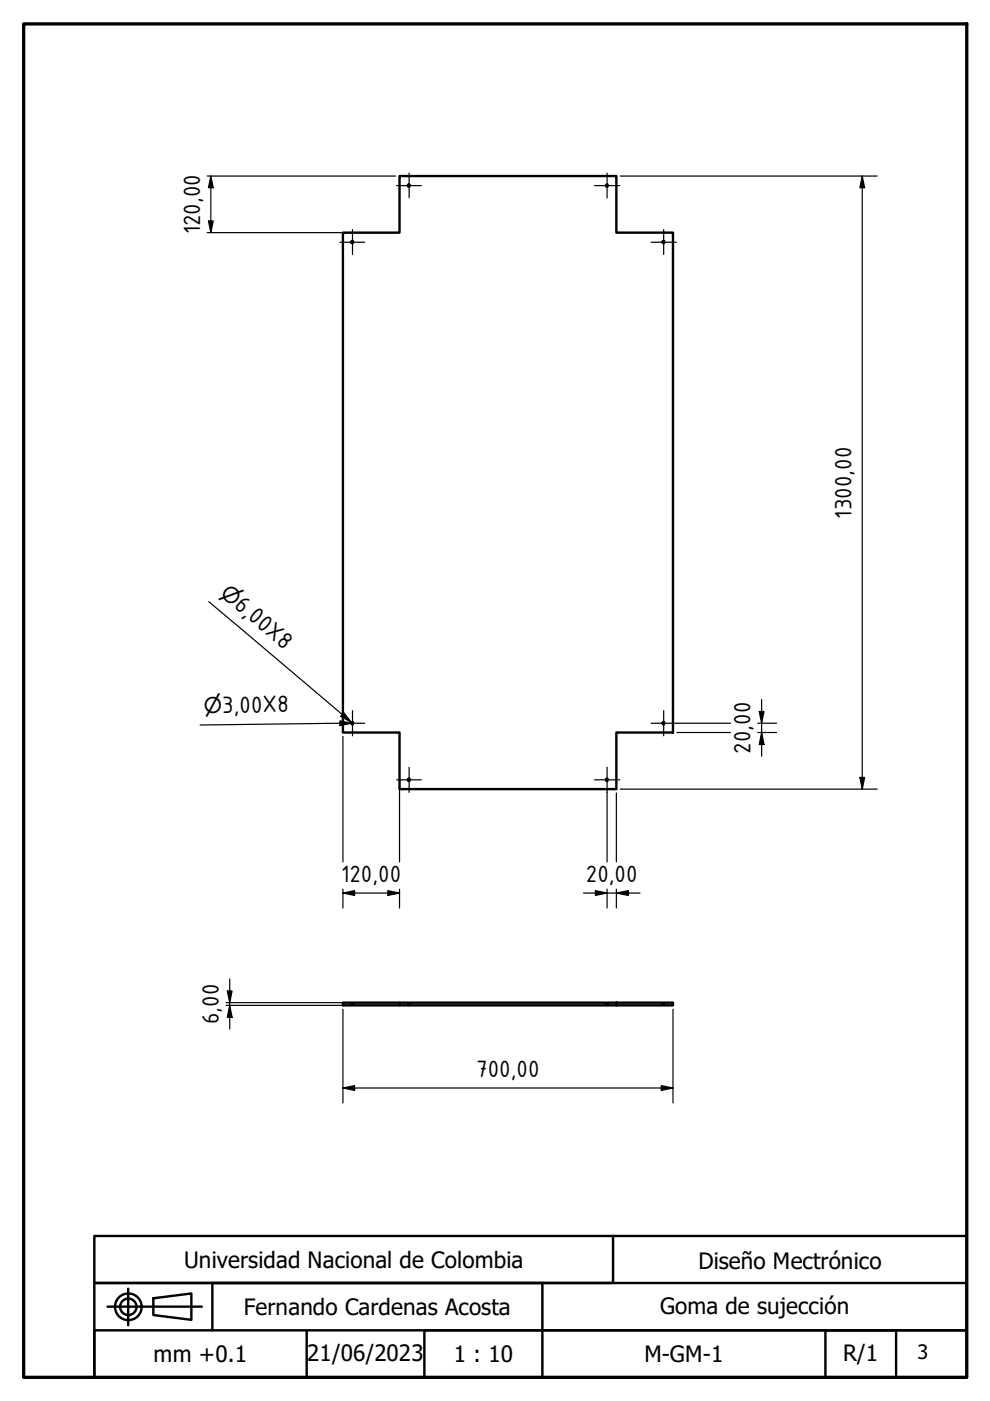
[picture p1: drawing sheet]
<svg xmlns="http://www.w3.org/2000/svg" width="210mm" height="297mm" viewBox="0 0 210 297" stroke-linecap="round" stroke-linejoin="round" font-family="sans-serif">
<!-- layer: Hidden (ISO) -->
<g fill="none" stroke="#000" stroke-width=".38">
<path d="M86.9 39.1a.29 .29 0 0 0-.5 .3 .29 .29 0 0 0 .5 .2M128.8 39.1a.29 .29 0 0 0-.4 .3 .29 .29 0 0 0 .4 .2M74.9 51a.31 .31 0 0 0-.5 .3 .31 .31 0 0 0 .5 .3M140.8 51a.31 .31 0 0 0-.4 .3 .31 .31 0 0 0 .4 .3M74.9 153.1a.29 .29 0 0 0-.5 .2 .29 .29 0 0 0 .5 .3M140.8 153.1a.29 .29 0 0 0-.4 .2 .29 .29 0 0 0 .4 .3M86.9 165.1a.29 .29 0 0 0-.5 .2 .29 .29 0 0 0 .5 .3M128.8 165.1a.29 .29 0 0 0-.4 .2 .29 .29 0 0 0 .4 .3M74.4 212.8l.2 .1M74.4 212.6h.1M74.5 212.9v.1M74.5 213.1v.1"/>
<path d="M74.9 212.9v.1M74.9 213.1v.1M75 212.8l-.2 .1M75 212.6h.1M86.4 212.8l.2 .1M86.4 212.6h.1M86.6 212.9v.1M86.6 213.1v.1M86.9 212.9v.1M86.9 213.1v.1M87 212.8l-.2 .1M87 212.6h.1"/>
<path d="M128.4 212.8l.2 .2M128.4 212.6h.1M128.5 212.9v.1M128.5 213.1v.1M128.6 213.1v.1M128.8 213.1v.1M128.9 212.9v.1M128.9 213.1v.1M129 212.8l-.2 .2M129 212.6h.1M140.4 212.8l.2 .2M140.4 212.6h.1"/>
<path d="M140.5 212.9v.1M140.5 213.1v.1M140.6 213.1v.1M140.8 213.1v.1M140.9 212.9v.1M140.9 213.1v.1M141 212.8l-.2 .2M141 212.6h.1"/>
</g>
<!-- layer: Visible (ISO) -->
<g fill="none" stroke="#000" stroke-width=".51">
<path d="M84.7 37.3h46v12h12v106h-12v12h-46v-12h-12v-106h12zM84.7 212.6h-12v.6h12v-.6h46M84.7 213.2h46M130.7 212.6h12v.6h-12z"/>
<circle cx="86.7" cy="39.3" r=".16"/>
<circle cx="128.7" cy="39.3" r=".16"/>
<circle cx="74.7" cy="51.3" r=".16"/>
<circle cx="140.7" cy="51.3" r=".16"/>
<circle cx="74.7" cy="153.3" r=".16"/>
<circle cx="140.7" cy="153.3" r=".16"/>
<circle cx="86.7" cy="165.3" r=".16"/>
<circle cx="128.7" cy="165.3" r=".16"/>
</g>
<!-- layer: Visible Narrow (ISO) -->
<path d="M86.6 39.4l.2-.2-.1 .3M128.5 39.4l.3-.2-.1 .3M74.6 51.4l.2-.2-.1 .3M140.5 51.4l.3-.2-.1 .3M74.6 153.3l.2-.1-.1 .3M140.5 153.3l.3-.1-.1 .3M86.6 165.3l.2-.1-.1 .3M128.5 165.3l.3-.1-.1 .3" fill="none" stroke="#000" stroke-width=".38"/>
<!-- layer: Border (ISO) -->
<path d="M5 5.1h200v286.9h-200z" fill="none" stroke="#000" stroke-width=".7"/>
<!-- layer: Title (ISO) -->
<g fill="none" stroke="#000" stroke-width=".51">
<path d="M20 262.1h185v29.9h-185zM22.8 277h20M27.2 273.2v7.8M32.5 275.3l8.1-1.1v5.6l-8.1-1zM130 262.1v9.9h-110h185v10.1h-185v9.9M45 282.1v-10.1h70v10.1h90M65 282.1v9.9h25v-9.9h25v9.9h60v-9.9h15v9.9h15"/>
<circle cx="27.2" cy="277.1" r="2.83"/>
<circle cx="27.2" cy="277.1" r="1.75"/>
</g>
<!-- layer: Dimension (ISO) -->
<g fill="none" stroke="#000" stroke-width=".25">
<path d="M43.9 37.3h40M44.7 37.3l.5 2.5h-1zM44.7 37.3v12M131.5 37.3h54.5M182.8 37.3l.5 2.5h-1zM182.8 37.3v130M43.9 49.3h30.7M44.2 46.8h1l-.5 2.5zM74.8 49.3h9.1M44.3 127.6l30.2 25.5M72.1 152.8l2.4 .5-2.4 .5zM72.7 156.1v26.6"/>
<path d="M72.9 151.1l1.6 2-2.2-1.2zM74.5 153.3l-32.1 .4M84.7 156.1v9.1M143.4 153.3h11.5M143.5 155.3h11.4M160.7 153.3h4M160.7 155.3h4M161 150.9h1l-.5 2.4zM161.5 155.3l.5 2.5h-1zM161.5 148.3v12M84.7 165.4v17.3M128.7 168v14.7"/>
<path d="M130.7 168.1v14.6M131.5 167.3h54.5M182.3 164.8h1l-.5 2.5zM72.7 189.3l2.5-.5v1.1zM72.7 188.5v4M72.7 189.3h12M82.2 188.8l2.5 .5-2.5 .6zM84.7 188.5v4M123.7 189.3h12M126.2 188.8l2.5 .5-2.5 .6zM128.7 188.5v4M130.7 189.3l2.5-.5v1.1z"/>
<path d="M130.7 188.5v4M47.9 213.2h94M47.9 212.6h94M48.2 210.1h1l-.5 2.5zM48.7 213.2l.5 2.5h-1zM48.7 207.6v10.6M72.7 214v19.9M142.7 214v19.9M72.7 230.7l2.5-.5v1zM72.7 230.7h70M140.2 230.2l2.5 .5-2.5 .5z"/>
</g>
<g fill="#000">
<path d="M44.7 37.3l.5 2.5h-1z" fill-rule="evenodd"/>
<path d="M182.8 37.3l.5 2.5h-1z" fill-rule="evenodd"/>
<path d="M44.2 46.8h1l-.5 2.5z" fill-rule="evenodd"/>
<path d="M72.1 152.8l2.4 .5-2.4 .5z" fill-rule="evenodd"/>
<path d="M72.9 151.1l1.6 2-2.2-1.2z" fill-rule="evenodd"/>
<path d="M161 150.9h1l-.5 2.4z" fill-rule="evenodd"/>
<path d="M161.5 155.3l.5 2.5h-1z" fill-rule="evenodd"/>
<path d="M182.3 164.8h1l-.5 2.5z" fill-rule="evenodd"/>
<path d="M72.7 189.3l2.5-.5v1.1z" fill-rule="evenodd"/>
<path d="M82.2 188.8l2.5 .5-2.5 .6z" fill-rule="evenodd"/>
<path d="M126.2 188.8l2.5 .5-2.5 .6z" fill-rule="evenodd"/>
<path d="M130.7 189.3l2.5-.5v1.1z" fill-rule="evenodd"/>
<path d="M48.2 210.1h1l-.5 2.5z" fill-rule="evenodd"/>
<path d="M48.7 213.2l.5 2.5h-1z" fill-rule="evenodd"/>
<path d="M72.7 230.7l2.5-.5v1z" fill-rule="evenodd"/>
<path d="M140.2 230.2l2.5 .5-2.5 .5z" fill-rule="evenodd"/>
</g>
<!-- layer: Center Mark (ISO) -->
<g fill="none" stroke="#000" stroke-width=".25">
<path d="M84.1 39.4h5.2M86.7 36.7v5.3M126 39.4h5.4M128.7 36.7v5.3M72.1 51.4h5.2M74.7 48.7v5.3M138 51.4h5.4M140.7 48.7v5.3M72.1 153.3h5.2M74.7 150.7v5.3M138 153.3h5.4M140.7 150.7v5.3"/>
<path d="M84.1 165.3h5.2M86.7 162.7v5.3M126 165.3h5.4M128.7 162.7v5.3"/>
</g>
<g font-size="5.4">
<text x="42.4" y="49.7" transform="rotate(-90 42.4 49.7)">120,00</text>
<text x="180.5" y="110" transform="rotate(-90 180.5 110)">1300,00</text>
<text x="49.5" y="128.7" transform="rotate(40 49.5 128.7)">6,00X8</text>
<text x="47.1" y="151.2" transform="rotate(-1 47.1 151.2)">3,00X8</text>
<text x="159.1" y="159.8" transform="rotate(-90 159.1 159.8)">20,00</text>
<text x="72.3" y="187.1">120,00</text>
<text x="124.2" y="187.1">20,00</text>
<text x="46.4" y="217.2" transform="rotate(-90 46.4 217.2)">6,00</text>
<text x="101" y="228.4">700,00</text>
</g>
<g font-size="4.8">
<text x="39.1" y="268.8">Universidad Nacional de Colombia</text>
<text x="148.1" y="269">Diseño Mectrónico</text>
<text x="51.7" y="278.8">Fernando Cardenas Acosta</text>
<text x="140" y="278.5">Goma de sujección</text>
<text x="32.6" y="288.8">mm +0.1</text>
<text x="65.2" y="288.5">21/06/2023</text>
<text x="96.2" y="288.8">1 : 10</text>
<text x="136.7" y="288.8">M-GM-1</text>
<text x="178.8" y="288.5">R/1</text>
</g>
<g font-size="4.6">
<text x="46.5" y="126.2" transform="rotate(40 46.5 126.2)">⌀</text>
<text x="43.2" y="151.2" transform="rotate(-1 43.2 151.2)">⌀</text>
</g>
<text font-size="4.2" x="194.6" y="288.2">3</text>
</svg>
